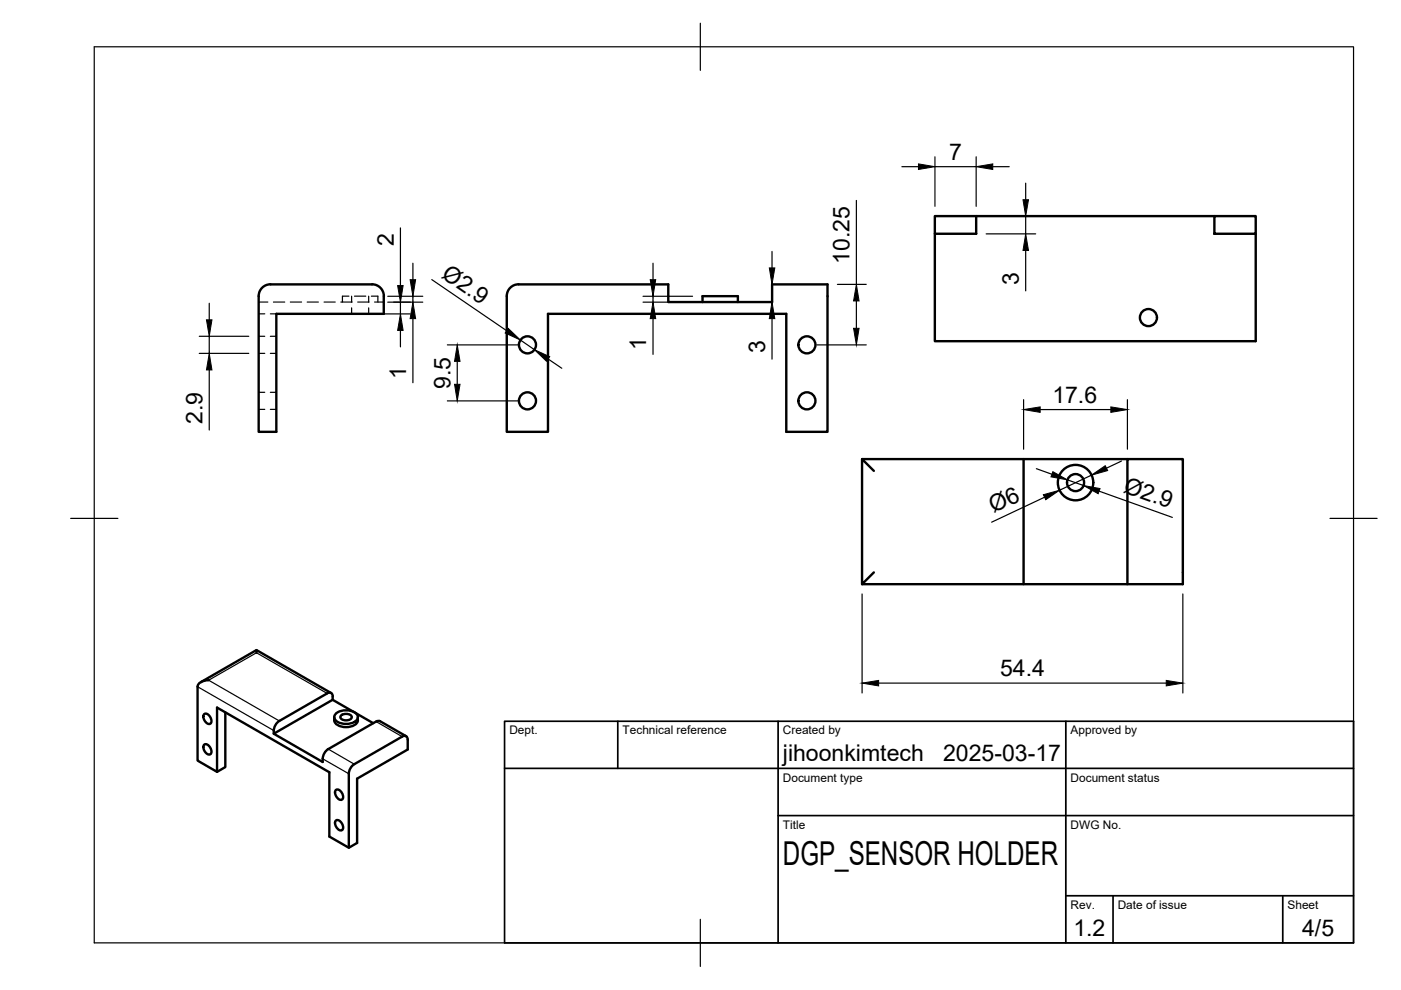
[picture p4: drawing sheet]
<svg xmlns="http://www.w3.org/2000/svg" width="297mm" height="210mm" viewBox="0 0 297 210" stroke-linecap="round" stroke-linejoin="round" font-family="sans-serif">
<!-- layer: Visible -->
<g fill="none" stroke="#000" stroke-width=".51">
<path d="M198.2 49.6v22.7h68v-22.7M198.2 45.8h8.8v3.8h-8.8zM207 45.8h50.5M257.5 45.8h8.7v3.8h-8.7zM54.8 62.8v28.8h3.8v-25.1h22.8v-3.7M57.3 60.3h21.6M57.4 60.3a2.51 2.51 0 0 0-2.6 2.5M78.9 60.3a2.51 2.51 0 0 1 2.5 2.5M109.9 60.3h31.8v3.7h22v-3.7h11.8v31.3h-8.8v-25.1h-50.5v25.1h-8.8v-28.8M110 60.3a2.51 2.51 0 0 0-2.6 2.5M148.9 64v-1.2h7.5v1.2M182.8 97.3h56.2"/>
<path d="M185.3 99.8l-2.5-2.5v26.6l2.5-2.5M217 97.3v26.6M239 97.3h11.8v26.6h-11.8zM54.4 137.8v.6M182.8 123.9h56.2M42.6 144.6l11.8-6.8 15.8 9.1M43.4 151.3a1.39 1.39 0 0 1 1.2 2.2 1.39 1.39 0 0 1-1.2-2.2zM43.4 157.8a1.39 1.39 0 0 1 1.2 2.1 1.39 1.39 0 0 1-1.2-2.1zM44.2 144.2a2.07 2.07 0 0 0-2.3 1.4v15.7l4.1 2.4v-13.7l23.8 13.7v13.7l4.2 2.3 1.7-1v-13.6l10.7-6.2v-2a.72 .72 0 0 0-.3-.8 .72 .72 0 0 0-.8 .1M47.8 151v11.6l-1.8 1.1M59.2 152.8a2.8 2.8 0 0 0-1.2 2.8l10.4 6a2.78 2.78 0 0 1 1.2-2.8l10.4-5.9h.6l5.5 3.2M69.4 147l-10.2 5.9"/>
<path d="M69.4 147a.71 .71 0 0 1 .8-.1 .71 .71 0 0 1 .3 .8v.7l4.5 2.6M70.5 148.4l-12.5 7.2M70.9 152.1a1.75 1.75 0 0 0 1.8 2 3 3 0 0 0 3.1-1l.1-.4M71.2 151.3a3.4 3.4 0 0 1 4.6 .4 1.26 1.26 0 0 1-1.2 1.6 3.3 3.3 0 0 1-3.7-.9v-.7zM72.2 151.8a1.51 1.51 0 0 1 2.4 .2 1.42 1.42 0 0 1-2.4 0zM75.2 151.1l3.9 2.2M75.9 152.1v.6M85.3 156.2l-10.2 5.8M71.3 167.4a1.39 1.39 0 0 1 1.2 2.1 1.39 1.39 0 0 1-1.2-2.1zM71.3 173.9a1.39 1.39 0 0 1 1.2 2.1 1.39 1.39 0 0 1-1.2-2.1zM75.1 162a2.58 2.58 0 0 0-1.1 2v15.7"/>
<circle cx="111.8" cy="73.1" r="1.81"/>
<circle cx="171.1" cy="73.1" r="1.81"/>
<circle cx="243.5" cy="67.3" r="1.81"/>
<circle cx="111.8" cy="85" r="1.81"/>
<circle cx="171.1" cy="85" r="1.81"/>
<circle cx="228" cy="102.3" r="3.8"/>
<circle cx="228" cy="102.3" r="1.81"/>
</g>
<!-- layer: Visible Narrow -->
<path d="M41.9 145.6l16.1 9.3M69.4 147l-15-8.6-10.2 5.8 15 8.7M69.6 158.8l5.5 3.2M79.7 153l5.6 3.2M68.4 160.9l5.6 3.2" fill="none" stroke="#000" stroke-width=".25"/>
<!-- layer: Hidden -->
<g fill="none" stroke="#000" stroke-width=".25">
<path d="M54.8 66.5h1.3M54.8 64h2M54.8 71.3h1.3M54.8 74.9h1.3M57.3 66.5h1.3M57.3 71.3h1.3M57.3 74.9h1.3M58 64h2.4M61.6 64h2.3M65.1 64h2.4M68.7 64h2.4M72.3 64h2.4"/>
<path d="M74 62.8h-1.4v1.2M74.5 62.8v1.3M74.5 65.3v1.2M75.2 62.8h2.4M75.8 64h2.4M78.2 62.8v1.3M78.2 65.3v1.2M78.7 62.8h1.4v1.2M79.4 64h2M54.8 83.2h1.3M54.8 86.8h1.3M57.3 83.2h1.3"/>
<path d="M57.3 86.8h1.3"/>
</g>
<!-- layer: BORDER -->
<path d="M20 9.9h267v190h-267zM148.5 4.9v10M15 109.9h10M282 109.9h10M148.5 194.9v10" fill="none" stroke="#000" stroke-width=".25"/>
<!-- layer: TITLEBLOCK -->
<path d="M107 152.9h180v47h-180zM131 152.9v10M165 152.9v47M226 152.9v47M107 162.9h180M165 172.9h122M226 189.9h61M236 189.9v10M272 189.9v10" fill="none" stroke="#000" stroke-width=".36"/>
<!-- layer: FD_Dimensions -->
<g fill="none" stroke="#000" stroke-width=".25">
<path d="M191.2 35.3h3.5M198.2 33.2v10.5M198.2 35.3h8.8M207 33.2v10.5M210.5 35.3h3.5M217.5 38.8v3.5M84.9 48.3v12.3M87.5 55.8v3.5M91.5 59.3l15.9 10.8M138.5 55.8v3.5M163.7 53.3v3.5M181.6 42.5v17.8"/>
<path d="M209.1 45.8h10.5M209.1 49.6h10.5M217.5 45.8v3.8M217.5 53.1v8.6M42.2 71.3h10.5M42.2 74.9h10.5M44.4 64.3v3.5M44.4 71.3v3.6M44.4 78.4v12.8M76.6 66.6h10.4M82.2 62.8h7.4M82.2 64.1h7.4"/>
<path d="M84.9 64.1v2.5M84.9 70.1v3.4M87.5 62.8v1.3M87.5 67.6v13.5M94.8 73.1h14.9M96.9 76.6v4.9M110.3 72.1l3 2M116.2 76.1l2.9 2M136.3 62.8h10.5M136.3 64.1h10.5M138.5 62.8v1.3M138.5 67.6v7.5"/>
<path d="M163.7 60.3v3.8M163.7 67.6v8.6M173.2 73.1h10.5M177.5 60.3h6.2M181.6 63.8v5.8M94.8 85h14.9M217 84.7v10.5M219.7 99.4l3.3 1.2M220.5 86.8h15M237.8 97.8l-3.2 1.5M239 84.7v10.5M221.5 105.4l-11.3 5.3"/>
<path d="M226.3 101.7l3.4 1.2M231.4 100.7l-6.8 3.2M233 104.1l15.6 5.6M182.8 125.9v21M250.8 125.9v21M186.3 144.8h61"/>
</g>
<g fill="#000" stroke="#000" stroke-width=".21">
<path d="M194.7 34.7l3.5 .6-3.5 .6zM207 35.3l3.5-.6v1.2zM87 59.3h1.1l-.6 3.5zM137.9 59.3h1.1l-.5 3.5zM163.1 56.8h1.2l-.6 3.5zM216.9 42.3h1.2l-.6 3.5zM217.5 49.6l.6 3.5h-1.2zM43.8 67.8h1.1l-.5 3.5zM44.4 74.9l.5 3.5h-1.1zM84.9 66.6l.6 3.5h-1.2zM84.3 60.6h1.2l-.6 3.5zM87.5 64.1l.6 3.5h-1.1z"/>
<path d="M96.9 73.1l.6 3.5h-1.1zM107.8 69.6l2.5 2.5-3.2-1.5zM113.3 74.1l3.2 1.5-.6 1zM138.5 64.1l.5 3.5h-1.1zM163.7 64.1l.6 3.5h-1.2zM181 69.6h1.1l-.5 3.5zM181.6 60.3l.5 3.5h-1.1zM96.4 81.5h1.1l-.6 3.5zM217 86.8l3.5-.5v1.1zM231.4 100.7l2.9-2 .5 1.1zM235.5 86.3l3.5 .5-3.5 .6zM221.2 104.9l3.4-1-2.9 2.1z"/>
<path d="M223.2 100l3.1 1.7-3.5-.6zM229.7 102.9l3.5 .7-.4 1.1zM182.8 144.8l3.5-.5v1.1zM247.3 144.3l3.5 .5-3.5 .6z"/>
</g>
<text font-size="7" x="166" y="183.4">DGP_SENSOR HOLDER</text>
<g font-size="4.9">
<text x="201.2" y="33.9">7</text>
<text x="83.5" y="52.2" transform="rotate(-90 83.5 52.2)">2</text>
<text x="93.4" y="58.7" transform="rotate(34 93.4 58.7)">Ø2.9</text>
<text x="180.1" y="55.9" transform="rotate(-90 180.1 55.9)">10.25</text>
<text x="216" y="60.5" transform="rotate(-90 216 60.5)">3</text>
<text x="137" y="74.3" transform="rotate(-90 137 74.3)">1</text>
<text x="162.2" y="74.9" transform="rotate(-90 162.2 74.9)">3</text>
<text x="86.1" y="80.3" transform="rotate(-90 86.1 80.3)">1</text>
<text x="95.5" y="82.5" transform="rotate(-90 95.5 82.5)">9.5</text>
<text x="42.9" y="89.9" transform="rotate(-90 42.9 89.9)">2.9</text>
<text x="223.1" y="85.4">17.6</text>
<text x="238" y="104.3" transform="rotate(20 238 104.3)">Ø2.9</text>
<text x="210.7" y="108.8" transform="rotate(-25 210.7 108.8)">Ø6</text>
<text x="212" y="143.4">54.4</text>
<text x="166" y="161.4">jihoonkimtech</text>
<text x="200" y="161.4">2025-03-17</text>
<text x="227.6" y="198.6">1.2</text>
<text x="276.1" y="198.6">4/5</text>
</g>
<g font-size="2.5">
<text x="108" y="155.7">Dept.</text>
<text x="132" y="155.7">Technical reference</text>
<text x="166" y="155.7">Created by</text>
<text x="227" y="155.7">Approved by</text>
<text x="166" y="165.7">Document type</text>
<text x="227" y="165.7">Document status</text>
<text x="166" y="175.7">Title</text>
<text x="227" y="175.7">DWG No.</text>
<text x="227" y="192.7">Rev.</text>
<text x="237" y="192.7">Date of issue</text>
<text x="273" y="192.7">Sheet</text>
</g>
</svg>
